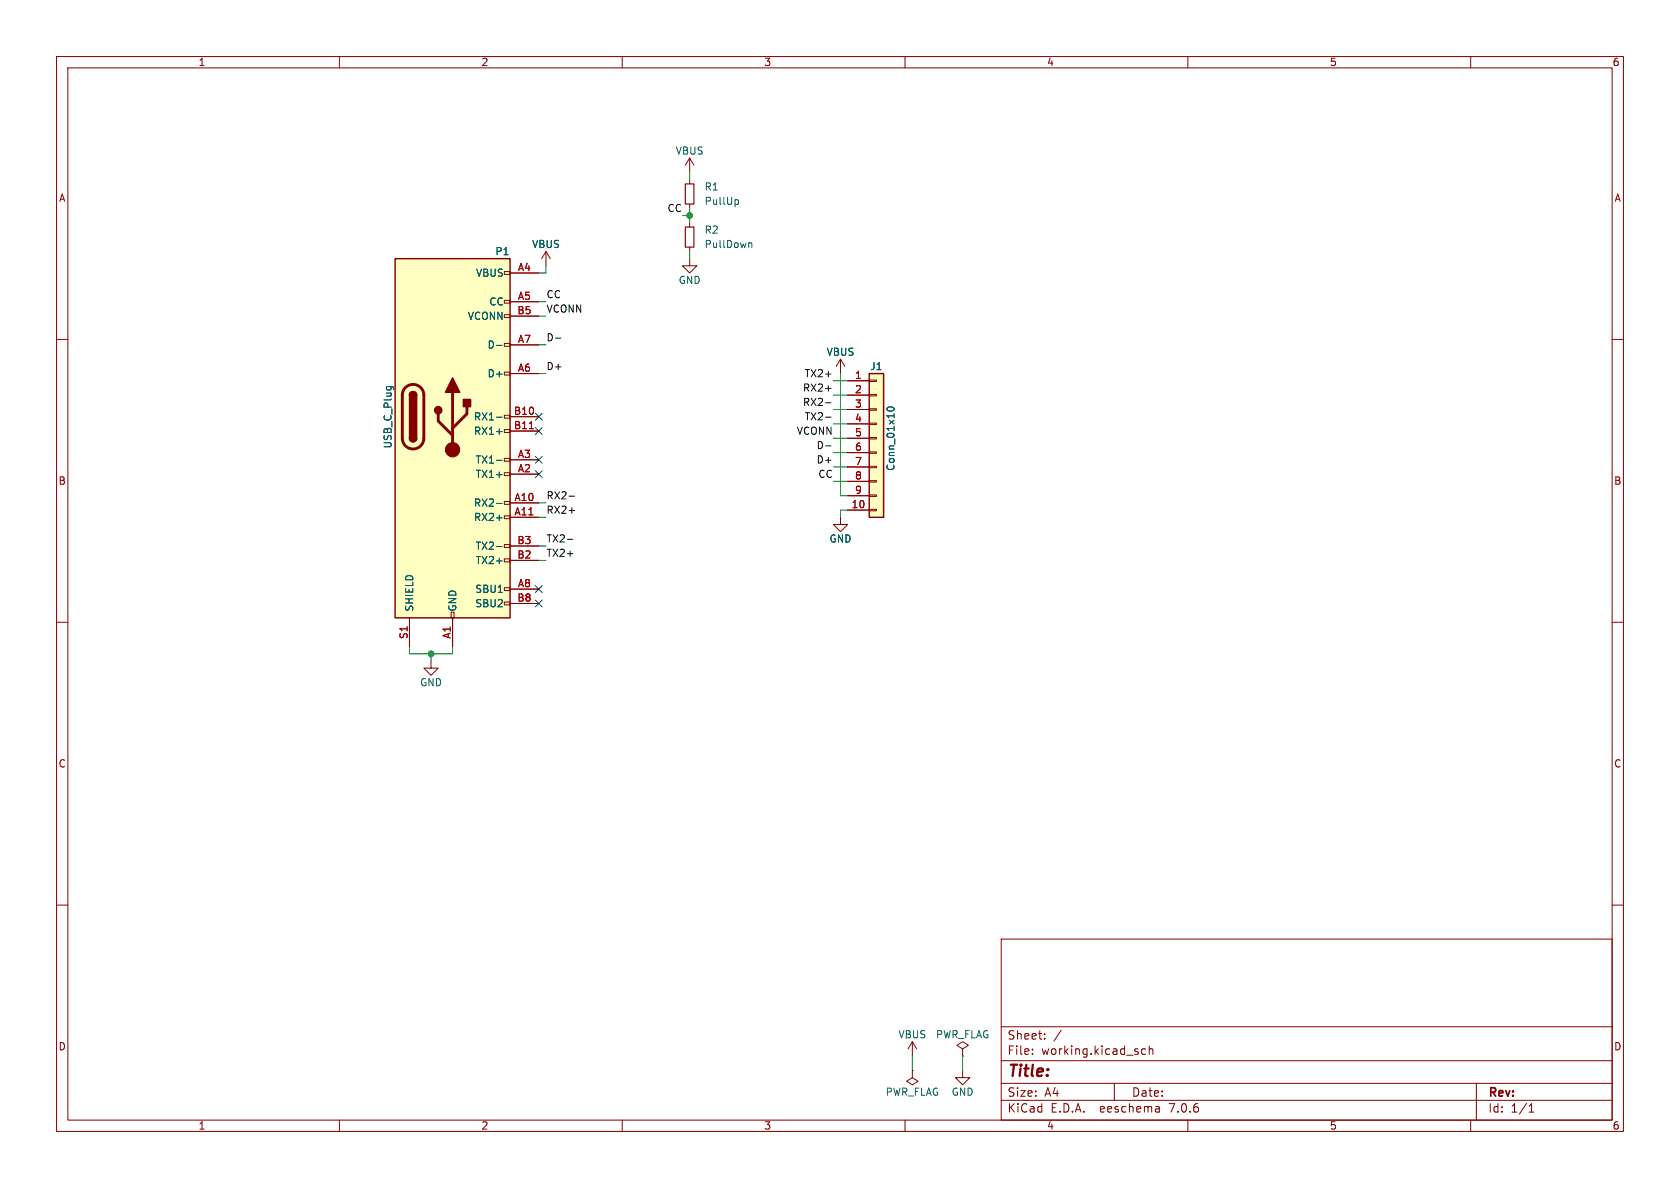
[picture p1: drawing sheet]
<svg xmlns="http://www.w3.org/2000/svg" width="297mm" height="210mm" viewBox="0 0 297 210" stroke-linecap="round" stroke-linejoin="round" font-family="sans-serif">
<g fill="none" stroke="#840000" stroke-width=".18">
<path d="M10 10h277v190h-277zM12 12h273v186h-273zM60 10v2M110 10v2M160 10v2M210 10v2M260 10v2M121.9 27.9l-.7 1.3M121.9 27.9v2.6M121.9 31.8v.7M121.9 36.1v.7M121.9 39.4v.7"/>
<path d="M121.9 27.9l.8 1.3M10 60h2M89.2 55.6h1v.5h-1zM89.2 53.1h1v.5h-1zM89.2 48h1v.5h-1zM90.2 48.3h5M90.2 53.3h5M90.2 55.9h5M96.5 44.5l-.7 1.2M96.5 44.5v2.5M96.5 44.5l.8 1.2M121.9 45.7v1.3h1.3l-1.3 1.3-1.3-1.3h1.3"/>
<path d="M121.9 43.7v.8M285 60h2M89.2 75.9h1v.6h-1zM89.2 73.4h1v.5h-1zM89.2 65.8h1v.5h-1zM89.2 60.7h1v.5h-1zM90.2 66h5M90.2 61h5M90.2 73.7h5M90.2 76.2h5M148.6 63.5l-.8 1.3M148.6 63.5v2.5"/>
<path d="M148.6 63.5l.8 1.3M149.9 67.3h3.8M149.9 69.9h3.8M149.9 72.4h3.8M149.9 74.9h3.8M149.9 77.5h3.8M153.7 79.9h1.2v.2h-1.2zM153.7 77.3h1.2v.3h-1.2zM153.7 74.8h1.2v.3h-1.2zM153.7 72.3h1.2v.2h-1.2zM153.7 69.7h1.2v.3h-1.2zM153.7 67.2h1.2v.2h-1.2z"/>
<path d="M89.2 98.8h1v.5h-1zM89.2 96.3h1v.5h-1zM89.2 91.2h1v.5h-1zM89.2 88.6h1v.6h-1zM89.2 83.6h1v.5h-1zM89.2 81h1v.5h-1zM90.2 88.9h5M90.2 91.4h5M90.2 83.8h5M90.2 81.3h5M90.2 99.1h5M90.2 96.5h5"/>
<path d="M148.6 91.4v1.3h1.3l-1.3 1.3-1.3-1.3h1.3M149.9 90.2h3.8M149.9 80h3.8M149.9 82.6h3.8M149.9 85.1h3.8M149.9 87.6h3.8M153.7 90h1.2v.3h-1.2zM153.7 87.5h1.2v.3h-1.2zM153.7 85h1.2v.2h-1.2zM153.7 82.4h1.2v.3h-1.2zM10 110h2M72.4 109.2v5.1"/>
<path d="M76.2 116.8v1.3h1.3l-1.3 1.3-1.3-1.3h1.3M79.8 108.2h.5v1h-.5zM80 109.2v5.1M89.2 106.4h1v.5h-1zM89.2 103.9h1v.5h-1zM90.2 104.1h5M90.2 106.7h5M285 110h2M10 160h2M285 160h2M177 166h108v32h-108zM60 198v2"/>
<path d="M110 198v2M160 198v2M161.3 189.2v1.3l1 .6-1 .7-1-.7 1-.6M161.3 189.2h.1M161.3 184.2l-.8 1.2M161.3 184.2v2.5M161.3 184.2l.8 1.2M170.2 189.2v1.3h1.2l-1.2 1.3-1.3-1.3h1.3M170.2 185.4l1-.6-1-.6-1 .6 1 .6v1.3M170.2 186.7h.1M177 194.5h108M177 191.5h108"/>
<path d="M177 187.5h108M177 181.5h108M182.5 186.3v.1M182.5 185.5v.1M184.7 183.6v.1M184.7 182.8v.1M187.6 182.1l-1.3 2M197 191.5v3M202.5 185.5l-.4-.1-.3 .3v.4l.2 .2h.5M203.2 185.5l.2-.1 .3 .1 .1 .9M203.2 184.9v1.5M204.9 195.7l.1 .9"/>
<path d="M205 196.5l-.2 .1M205 196h-.2M210 198v2M260 198v2M261 191.5v6.5M270.3 196.6h.9M270.3 195.5l.4-.4v1.5"/>
</g>
<g fill="#ffffc2" stroke="#ffffc2" stroke-width=".18">
<path d="M153.7 66h2.5v25.4h-2.5z"/>
<path d="M69.8 45.7h20.4v63.5h-20.4z"/>
</g>
<path d="M69.8 45.7h20.4v63.5h-20.4zM72.4 77.5a.64 .64 0 0 0 .6 .6 .64 .64 0 0 0 .7-.6M72.4 69.9a.64 .64 0 0 1 .6-.7 .64 .64 0 0 1 .7 .7M153.7 66h2.5v25.4h-2.5z" fill="none" stroke="#840000" stroke-width=".25"/>
<g fill="none" stroke="#006464" stroke-width=".18">
<path d="M130.1 35.3l.3 .1 .2 .1-.1 .5-.4 .1M132.4 43h.5v.8M68.3 68.3h1l.2 .2M68.4 68.3l-.1 .2M69.1 68.3l.1 .2M87.8 61.1h1M87.8 73.8h1M87.8 76.3h1M156.9 72.1a.75 .75 0 0 1 1.2 .3 .72 .72 0 0 1-1.3-.2zM87.8 89h1M87.8 91.5h1M87.8 81.4h1"/>
<path d="M87.8 96.6h1"/>
</g>
<path d="M121.2 32.5h1.5v3.6h-1.5zM121.2 40.1h1.5v3.6h-1.5z" fill="none" stroke="#840000" stroke-width=".2"/>
<path d="M71.7 68.5a1.9 1.9 0 0 1 2.1-.4 1.9 1.9 0 0 1 1.1 1.8v7.6a1.91 1.91 0 0 1-1.9 1.9 1.91 1.91 0 0 1-1.9-1.9v-7.8l.2-.7zM77.5 73.2v1.2l2.5 2.6M80 69.3v10.2M82.5 71.9v1.3l-2.5 2.5" fill="none" stroke="#840000" stroke-width=".51"/>
<g fill="#840000" stroke="#840000" stroke-width=".25">
<path d="M72.4 77.5h1.3a.64 .64 0 0 1-.7 .6 .64 .64 0 0 1-.6-.6z"/>
<path d="M72.4 69.9h1.3v7.6h-1.3z"/>
<path d="M72.6 69.4a.64 .64 0 0 1 .7-.1 .64 .64 0 0 1 .4 .6h-1.3z"/>
<path d="M80 66.8l1.3 2.5h-2.6z"/>
<path d="M81.9 70.6h1.3v1.3h-1.3z"/>
<circle cx="77.5" cy="72.5" r=".63"/>
</g>
<circle cx="80" cy="79.5" r="1.27" fill="#840000" stroke="#840000" stroke-width=".18"/>
<path d="M93.6 75.8h.7" fill="none" stroke="#a90000" stroke-width=".18"/>
<path d="M98.2 59.8h1M145.9 68.7h1M145.9 73.7h1M145.9 78.8h1M145.9 71.2h1M100.3 95.3h1M100.6 87.7h1M100.6 90.3h1" fill="none" stroke="#0f0f0f" stroke-width=".18"/>
<g fill="none" stroke="#009600" stroke-width=".18">
<path d="M120.6 38.1h1.3M121.9 30.5v1.3M121.9 36.8v2.6M95.2 55.9h1.3M95.2 53.3h1.3M96.5 47v1.3h-1.3M121.9 44.5v1.2M95.2 66h1.3M95.2 61h1.3M147.3 77.5h2.6M147.3 72.4h2.6M147.3 67.3h2.6"/>
<path d="M147.3 74.9h2.6M147.3 69.9h2.6M148.6 66v21.6h1.3M95.2 96.5h1.3M95.2 99.1h1.3M95.2 91.4h1.3M95.2 88.9h1.3M147.3 82.6h2.6M147.3 85.1h2.6M147.3 80h2.6M149.9 90.2h-1.3v1.2M72.4 114.3v1.3h7.6v-1.3"/>
<path d="M76.2 115.6v1.2M161.3 186.7v2.5M170.2 186.7v2.5"/>
</g>
<path d="M94.6 75.6l1.3 1.2M94.6 73.1l1.3 1.2M95.9 75.6l-1.3 1.2M95.9 73.1l-1.3 1.2M94.6 83.2l1.3 1.2M94.6 80.7l1.3 1.2M95.9 83.2l-1.3 1.2M95.9 80.7l-1.3 1.2M94.6 106.1l1.3 1.2M94.6 103.5l1.3 1.2M95.9 106.1l-1.3 1.2M95.9 103.5l-1.3 1.2" fill="none" stroke="#000084" stroke-width=".18"/>
<g fill="#009600" stroke="#009600" stroke-width=".18">
<circle cx="76.2" cy="115.6" r=".51"/>
<circle cx="121.9" cy="38.1" r=".51"/>
</g>
<text font-size="2.8" fill="#840000" x="178" y="190.9">Title:</text>
<g font-size="2.1" fill="#840000">
<text x="178" y="184">Sheet:</text>
<text x="178" y="186.7">File:</text>
<text x="184.1" y="186.7">working.kicad_sch</text>
<text x="178" y="196.9">KiCad</text>
<text x="178" y="194.1">Size:</text>
<text x="184.7" y="194.1">A4</text>
<text x="185.7" y="196.9">E.D.A.</text>
<text x="194.6" y="196.9">eeschema</text>
<text x="200" y="194.1">Date:</text>
<text x="207" y="196.9">7.0.6</text>
<text x="263" y="194.3">Rev:</text>
<text x="263" y="196.9">Id:</text>
<text x="267.1" y="196.9">1/1</text>
</g>
<g font-size="1.8" fill="#840000">
<text x="35" y="11.9">1</text>
<text x="85" y="11.9">2</text>
<text x="135" y="11.9">3</text>
<text x="185" y="11.9">4</text>
<text x="235" y="11.9">5</text>
<text x="285" y="11.9">6</text>
<text x="10.3" y="35.9">A</text>
<text x="285.3" y="35.9">A</text>
<text x="10.3" y="85.9">B</text>
<text x="285.3" y="85.9">B</text>
<text x="10.3" y="135.9">C</text>
<text x="285.3" y="135.9">C</text>
<text x="10.3" y="185.9">D</text>
<text x="285.3" y="185.9">D</text>
<text x="35" y="199.9">1</text>
<text x="85" y="199.9">2</text>
<text x="135" y="199.9">3</text>
<text x="185" y="199.9">4</text>
<text x="235" y="199.9">5</text>
<text x="285" y="199.9">6</text>
</g>
<g font-size="1.8" fill="#006464">
<text x="119.4" y="27.5">VBUS</text>
<text x="124.5" y="33.9">R1</text>
<text x="124.5" y="36.4">PullUp</text>
<text x="124.5" y="41.5">R2</text>
<text x="87.5" y="45.3">P1</text>
<text x="94" y="44">VBUS</text>
<text x="124.5" y="44">PullDown</text>
<text x="84.1" y="49.1">VBUS</text>
<text x="119.9" y="50.4">GND</text>
<text x="82.6" y="56.7">VCONN</text>
<text x="86.4" y="54.2">CC</text>
<text x="86.1" y="61.8">D-</text>
<text x="146" y="63.1">VBUS</text>
<text x="153.7" y="65.6">J1</text>
<text x="86.1" y="66.9">D+</text>
<text x="83.7" y="74.5">RX1-</text>
<text x="83.7" y="77.1">RX1+</text>
<text x="69.4" y="79.4" transform="rotate(-90 69.4 79.4)">USB_C_Plug</text>
<text x="84" y="82.1">TX1-</text>
<text x="158.3" y="83.3" transform="rotate(-90 158.3 83.3)">Conn_01x10</text>
<text x="83.7" y="89.8">RX2-</text>
<text x="84" y="84.7">TX1+</text>
<text x="83.7" y="92.3">RX2+</text>
<text x="84" y="99.9">TX2+</text>
<text x="84" y="97.4">TX2-</text>
<text x="146.6" y="96.1">GND</text>
<text x="83.9" y="105">SBU1</text>
<text x="83.9" y="107.5">SBU2</text>
<text x="73.3" y="108.2" transform="rotate(-90 73.3 108.2)">SHIELD</text>
<text x="80.9" y="108.2" transform="rotate(-90 80.9 108.2)">GND</text>
<text x="74.2" y="121.5">GND</text>
<text x="158.7" y="183.7">VBUS</text>
<text x="165.4" y="183.7">PWR_FLAG</text>
<text x="156.5" y="193.9">PWR_FLAG</text>
<text x="168.1" y="193.9">GND</text>
</g>
<g font-size="1.8" fill="#0f0f0f">
<text x="117.9" y="37.6">CC</text>
<text x="96.5" y="52.8">CC</text>
<text x="96.5" y="55.3">VCONN</text>
<text x="96.5" y="60.4">D-</text>
<text x="96.5" y="65.5">D+</text>
<text x="141.9" y="69.3">RX2+</text>
<text x="141.9" y="71.9">RX2-</text>
<text x="142.2" y="66.8">TX2+</text>
<text x="140.8" y="76.9">VCONN</text>
<text x="142.2" y="74.4">TX2-</text>
<text x="144.3" y="82">D+</text>
<text x="144.3" y="79.5">D-</text>
<text x="96.5" y="88.4">RX2-</text>
<text x="144.6" y="84.6">CC</text>
<text x="96.5" y="96">TX2-</text>
<text x="96.5" y="90.9">RX2+</text>
<text x="96.5" y="98.5">TX2+</text>
</g>
<g font-size="1.8" fill="#a90000">
<text x="91.5" y="48">A4</text>
<text x="91.5" y="53.1">A5</text>
<text x="91.4" y="55.6">B5</text>
<text x="91.5" y="65.8">A6</text>
<text x="91.5" y="60.7">A7</text>
<text x="151.1" y="67.1">1</text>
<text x="151.1" y="69.6">2</text>
<text x="90.8" y="73.4">B10</text>
<text x="90.8" y="75.9">B11</text>
<text x="151.1" y="72.1">3</text>
<text x="151.1" y="74.7">4</text>
<text x="151.1" y="77.2">5</text>
<text x="91.5" y="83.6">A2</text>
<text x="91.5" y="81">A3</text>
<text x="151.1" y="79.8">6</text>
<text x="151.1" y="82.3">7</text>
<text x="90.9" y="88.6">A10</text>
<text x="150.5" y="89.9">10</text>
<text x="151.1" y="84.8">8</text>
<text x="151.1" y="87.4">9</text>
<text x="90.9" y="91.2">A11</text>
<text x="91.4" y="98.8">B2</text>
<text x="91.4" y="96.3">B3</text>
<text x="91.4" y="106.4">B8</text>
<text x="91.5" y="103.9">A8</text>
<text x="72.1" y="113.1" transform="rotate(-90 72.1 113.1)">S1</text>
<text x="79.8" y="113" transform="rotate(-90 79.8 113)">A1</text>
</g>
</svg>
